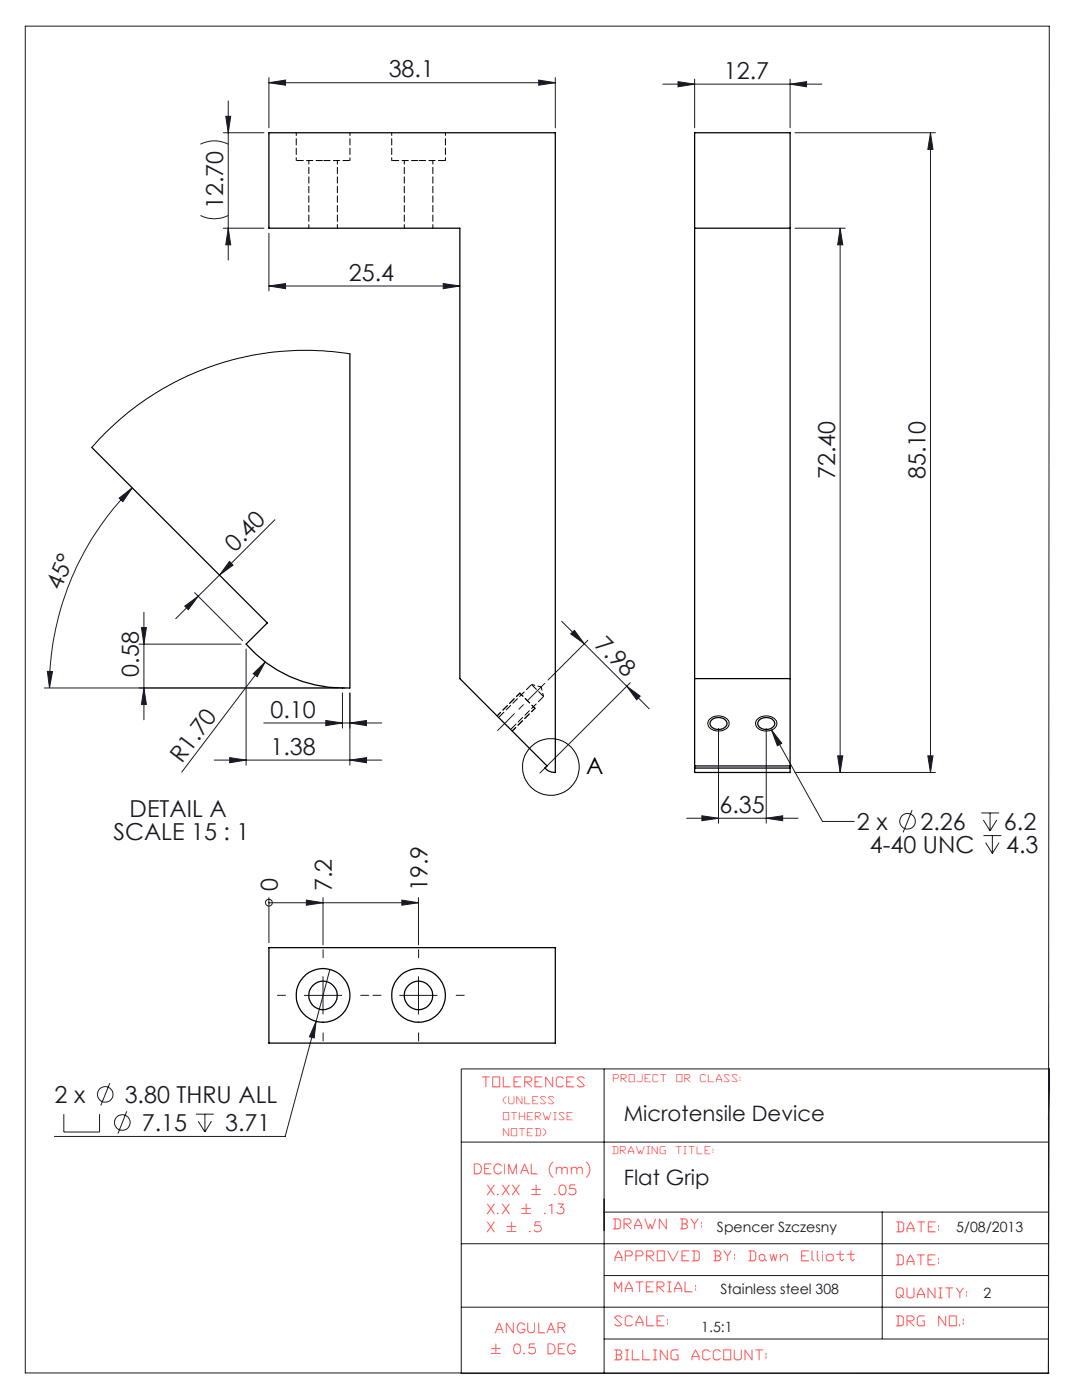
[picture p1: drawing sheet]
<svg xmlns="http://www.w3.org/2000/svg" width="216mm" height="279mm" viewBox="0 0 216 279" stroke-linecap="round" stroke-linejoin="round" font-family="sans-serif">
<g fill="none" stroke="#191924" stroke-width=".2">
<path d="M53.7 15.5v10M53.7 16.5h57.1M53.7 16.5l3.3-.5v1zM107.5 16l3.3 .5-3.3 .5zM110.8 15.5v10M132.3 16.8h31.7M135.3 16.3l3.3 .5-3.3 .5zM138.6 15.8v9.7M157.7 15.8v9.7M157.7 16.8l3.2-.5v1zM40 28.8a6.1 6.1 0 0 1 5.5 0M44.6 26.5h8.1"/>
<path d="M45 23.2h1l-.5 3.3zM45.5 20.1v31.8M158.6 26.5h28.1M185.7 26.5l.5 3.3h-1.1zM185.7 26.5v127.7M40 43a6.1 6.1 0 0 0 5.5 0M44.6 45.5h8.1M45.5 45.5l.5 3.4h-1zM53.7 46.5v11.6M53.7 57.1h38.1M53.7 57.1l3.3-.5v1zM88.4 56.6l3.4 .5-3.4 .5z"/>
<path d="M158.6 45.5h10.1M167.6 45.5l.6 3.4h-1.1zM167.6 45.5v108.7M23.8 99.4l2.6-2-1.9 2.7zM26.4 97.4a56.3 56.3 0 0 0-16.5 39.9M38.8 118.3l9.6 9.5M39.5 119l-4.4 4.5M43.8 114.8l-4.3 4.2M45.8 112l.7 .8-2.7 2zM54.9 103.7l-11.1 11.1M8.9 137.3h59.9M9.5 134h1l-.6 3.3z"/>
<path d="M27.7 128.6h20.4M28.2 125.2h1l-.5 3.4zM28.7 137.3l.5 3.3h-1zM28.7 122.2v21.5M36.9 121l2.6-2-1.9 2.7zM49.1 129.5v23.2M50.5 134.4l2.4-2.3-1.6 2.9zM52.9 132.1l-16.6 22M68.3 138.3v7M69.8 138.3v14.4M112.1 124l4.5 4.5M113.9 126.5l.7-.7 2 2.7z"/>
<path d="M116.6 128.5l8.5 8.4M117.3 127.8l-7.9 7.9M125.1 136.9l4.4 4.6M125.1 136.9l2.6 2-.7 .8zM125.8 136.2l-18.1 18.1M42.8 151.7h33.4M45.8 151.2l3.3 .5-3.3 .5zM52.6 144.3h23.6M65 143.8l3.3 .5-3.3 .5zM69.8 144.3l3.3-.5v1zM69.8 151.7l3.3-.5v1zM143.4 145.4v18.9"/>
<path d="M152.9 145.4v18.9M154 145.7l2 2.6-.9 .5zM154 145.7l10.1 18.2h6.4M158.6 154.2h28.1M167.1 150.8h1.1l-.6 3.4zM185.1 150.8h1.1l-.5 3.4zM53.7 179.1v9M61.1 179.6l3.4 .6-3.4 .5zM64.5 179.1v9.5M80.2 179.6l3.3 .6-3.3 .5zM83.5 179.1v9.5M137 163.3h22.2"/>
<path d="M140.1 162.8l3.3 .5-3.3 .5zM152.9 163.3l3.3-.5v1zM182 161.7l-1.8 4.4M195.8 162.2h3.6M196.2 163.7l1.4 2.1M196.3 166.8h3.5M196.7 168.2l1.3 2.1M197.6 162.2v3.6M198 166.8v3.5M198.9 163.7l-1.3 2.1M199.4 168.2l-1.4 2.1M53.7 180.2h.1"/>
<path d="M53.7 180.2h29.8M60.7 198.6h7.5M64.5 194.9v7.5M65.8 193.5l-2.7 10.3M79.8 198.6h7.4M83.5 194.9v7.5M21.9 216.2l-1.8 4.4M63.1 203.8l-.4 3.4-1-.3zM63.1 203.8l-6.2 23h-46M92 213.4v60.7h117.2l.2-268.9h-204.4v268.8h204.4M92.1 213.3h117.2l-.1 10.1M120.5 213.4v60.7"/>
<path d="M12.7 222.4v3.5h7.2v-3.5M25.3 221.8l-1.8 4.4M39.1 222.4h3.6M39.5 223.8l1.4 2.1M40.9 222.4v3.5M42.2 223.8l-1.3 2.1M92 227.9h117.2M92 248.2h117.2M120.5 241.9h88.7M120.5 254.6h88.7M176 241.8v25.4M92 260.9h117.1"/>
<path d="M120.5 267.2h88.6"/>
<circle cx="181.1" cy="163.9" r="1.56"/>
<circle cx="53.7" cy="180.1" r=".68"/>
<circle cx="21" cy="218.4" r="1.56"/>
<circle cx="24.4" cy="224" r="1.56"/>
</g>
<g fill="none" stroke="#000" stroke-width=".2">
<path d="M141.6 143.5a2.49 2.49 0 0 1 3.9 .6 1.64 1.64 0 0 1-1.9 1.8 1.8 1.8 0 0 1-2.3-1.8zM151.2 143.4a2.5 2.5 0 0 1 3.8 .7 1.64 1.64 0 0 1-1.9 1.8 1.8 1.8 0 0 1-2.3-1.8z"/>
<circle cx="109.9" cy="153.1" r="5.7"/>
</g>
<path d="M57 198.6h-1.6M64.5 191.1v-1.6M72 198.6h1.6M76 198.6h-1.6M83.5 191.1v-1.6M91 198.6h1.6M64.5 206.1v1.6M83.5 206.1v1.6" fill="none" stroke="#191924" stroke-width=".2" stroke-dasharray="15.2 1.3 1.3 1.3"/>
<path d="M99.3 145.8l9.4-9.4" fill="none" stroke="#191924" stroke-width=".2" stroke-dasharray="15.2 1.3 1.3 1.3" stroke-dashoffset="10.5"/>
<path d="M99.2 142.9l4.5-4.6M102.2 145.9l4.5-4.6" fill="none" stroke="#000" stroke-width=".2" stroke-dasharray="1.3 .6" stroke-dashoffset=".3"/>
<path d="M106.7 141.3l-3-3" fill="none" stroke="#000" stroke-width=".2" stroke-dasharray="1.3 .6" stroke-dashoffset=".4"/>
<g fill="#191924">
<path d="M50.5 134.4l2.4-2.3-1.6 2.9z"/>
<path d="M154 145.7l2 2.6-.9 .5z"/>
<path d="M61.1 179.6l3.4 .6-3.4 .5zM80.2 179.6l3.3 .6-3.3 .5z"/>
<path d="M125.1 136.9l2.6 2-.7 .8zM113.9 126.5l.7-.7 2 2.7z"/>
<path d="M88.4 56.6l3.4 .5-3.4 .5zM53.7 57.1l3.3-.5v1zM107.5 16l3.3 .5-3.3 .5zM53.7 16.5l3.3-.5v1zM157.7 16.8l3.2-.5v1zM135.3 16.3l3.3 .5-3.3 .5zM69.8 151.7l3.3-.5v1zM45.8 151.2l3.3 .5-3.3 .5z"/>
<path d="M140.1 162.8l3.3 .5-3.3 .5zM152.9 163.3l3.3-.5v1zM63.1 203.8l-1.4 3.1 1 .3zM65 143.8l3.3 .5-3.3 .5zM69.8 144.3l3.3-.5v1z"/>
<path d="M36.9 121l2.6-2-1.9 2.7zM45.8 112l.7 .8-2.7 2z"/>
<path d="M23.8 99.4l2.6-2-1.9 2.7zM9.5 134h1l-.6 3.3z"/>
<path d="M28.7 137.3l.5 3.3h-1zM28.2 125.2h1l-.5 3.4z"/>
<path d="M45 23.2h1l-.5 3.3zM45.5 45.5l.5 3.4h-1zM185.7 26.5l.5 3.3h-1.1zM185.1 150.8h1.1l-.5 3.4zM167.6 45.5l.6 3.4h-1.1zM167.1 150.8h1.1l-.6 3.4z"/>
</g>
<g fill="none" stroke="#000" stroke-width=".25">
<path d="M53.7 26.5h57.1v127.7a2.69 2.69 0 0 1-2.1-.9l.4-.4-17.3-17.5v-89.9h-38.1zM138.6 45.5h19.1M69.8 70.6v66.7a25.9 25.9 0 0 1-20.7-8.7l4.2-4.3-35-35M138.6 135.4h19.1M138.6 153.3v.9h19.1v-.9M138.6 153.3v-126.8h19.1v126.8M138.6 152.9h19.1M138.6 153.3h19.1M142 143.7a1.96 1.96 0 0 1 3.1 .6 1.68 1.68 0 0 1-2.5 1.2 1.06 1.06 0 0 1-.6-1.8zM151.5 143.7a1.96 1.96 0 0 1 3.1 .6 1.68 1.68 0 0 1-2.5 1.2 1.06 1.06 0 0 1-.6-1.8zM53.7 189.1h57.1v19.1h-57.1z"/>
<circle cx="64.5" cy="198.7" r="2.84"/>
<circle cx="64.5" cy="198.7" r="5.4"/>
<circle cx="83.5" cy="198.7" r="2.84"/>
<circle cx="83.5" cy="198.7" r="5.4"/>
</g>
<path d="M59.1 32h5.4M64.5 32h5.3M78.2 32h5.3M83.5 32h5.4M108.5 139l-2.4-2.4" fill="none" stroke="#000" stroke-width=".2" stroke-dasharray="1.3 .6" stroke-dashoffset="-.1"/>
<path d="M106.1 136.6l-6.6 6.6M101.9 145.6l6.6-6.6" fill="none" stroke="#000" stroke-width=".2" stroke-dasharray="1.3 .6" stroke-dashoffset="-.2"/>
<path d="M61.6 32v13.5M80.7 32v13.5M67.3 45.5v-13.5M86.4 45.5v-13.5M108 137.1l-1.9-.5M108.5 139l-.5-1.9" fill="none" stroke="#000" stroke-width=".2" stroke-dasharray="1.3 .6" stroke-dashoffset=".6"/>
<path d="M59.1 26.5v5.5M69.8 32v-5.5M78.2 26.5v5.5M88.9 32v-5.5" fill="none" stroke="#000" stroke-width=".2" stroke-dasharray="1.3 .6" stroke-dashoffset=".7"/>
<path d="M69.8 70.6a56.5 56.5 0 0 0-51.5 18.7" fill="none" stroke="#000" stroke-width=".2"/>
<g font-size="4.7" fill="#191924">
<text x="77.6" y="15.5">38.1</text>
<text x="144.4" y="15.8">12.7</text>
<text x="44.5" y="41.7" transform="rotate(-90 44.5 41.7)">12.70</text>
<text x="69.6" y="56.1">25.4</text>
<text x="166.7" y="95.6" transform="rotate(-90 166.7 95.6)">72.40</text>
<text x="184.7" y="95.6" transform="rotate(-90 184.7 95.6)">85.10</text>
<text x="46.8" y="110.3" transform="rotate(-45 46.8 110.3)">0.40</text>
<text x="12.1" y="117.9" transform="rotate(-67 12.1 117.9)">45°</text>
<text x="118.5" y="129" transform="rotate(45 118.5 129)">7.98</text>
<text x="27.7" y="135" transform="rotate(-90 27.7 135)">0.58</text>
<text x="54" y="143.3">0.10</text>
<text x="36.3" y="152.4" transform="rotate(-53 36.3 152.4)">R1.70</text>
<text x="54" y="150.7">1.38</text>
<text x="22.6" y="167.7">SCALE 15 : 1</text>
<text x="25.9" y="163.1">DETAIL A</text>
<text x="143.6" y="162.3">6.35</text>
<text x="171" y="165.7">2 x</text>
<text x="183.7" y="165.7">2.26</text>
<text x="200.3" y="165.7">6.2</text>
<text x="173.6" y="170.2">4-40 UNC</text>
<text x="200.8" y="170.2">4.3</text>
<text x="55.4" y="177.8" transform="rotate(-90 55.4 177.8)">0</text>
<text x="66.2" y="177.8" transform="rotate(-90 66.2 177.8)">7.2</text>
<text x="85.3" y="177.8" transform="rotate(-90 85.3 177.8)">19.9</text>
<text x="10.9" y="220.1">2 x</text>
<text x="24.9" y="220.1">3.80 THRU ALL</text>
<text x="28.3" y="225.7">7.15</text>
<text x="44.9" y="225.7">3.71</text>
</g>
<text font-size="4.7" x="117" y="154.4">A</text>
<g font-size="4.2" fill="#191924">
<text x="124.5" y="223.8">Microtensile Device</text>
<text x="124.5" y="236.5">Flat Grip</text>
</g>
<g font-size="2.8" fill="#f00">
<text x="96.3" y="216.9">TOLERENCES</text>
<text x="94.7" y="234.3">DECIMAL (mm)</text>
<text x="97.3" y="238.6">X.XX ± .05</text>
<text x="97.3" y="245.8">X ± .5</text>
<text x="97.3" y="242.3">X.X ± .13</text>
<text x="122.4" y="245.2">DRAWN</text>
<text x="135.8" y="245.2">BY:</text>
<text x="178.9" y="245.9">DATE:</text>
<text x="122.7" y="251.8">APPROVED</text>
<text x="142.4" y="251.8">BY:</text>
<text x="149.4" y="251.8">Dawn</text>
<text x="160" y="251.8">Elliott</text>
<text x="122.7" y="257.9">MATERIAL:</text>
<text x="178.9" y="252.5">DATE:</text>
<text x="178.9" y="258.9">QUANITY:</text>
<text x="98.9" y="266">ANGULAR</text>
<text x="122.7" y="264.7">SCALE:</text>
<text x="178.9" y="264.7">DRG</text>
<text x="187.3" y="264.7">NO.:</text>
<text x="98" y="270.3">± 0.5 DEG</text>
<text x="122.7" y="271.4">BILLING</text>
<text x="138.1" y="271.4">ACCOUNT:</text>
</g>
<g font-size="2.8" fill="#191924">
<text x="143.1" y="246">Spencer Szczesny</text>
<text x="190.8" y="246">5/08/2013</text>
<text x="143.7" y="258.3">Stainless steel 308</text>
<text x="196.2" y="259">2</text>
<text x="139.9" y="265.8">1.5:1</text>
</g>
<g font-size="2.1" fill="#f00">
<text x="122.4" y="216">PROJECT</text>
<text x="135" y="216">OR</text>
<text x="139.8" y="216">CLASS:</text>
<text x="100.5" y="220.3">(UNLESS</text>
<text x="100.5" y="223.5">OTHERWISE</text>
<text x="100.5" y="226.7">NOTED)</text>
<text x="122.3" y="230.3">DRAWING</text>
<text x="134.9" y="230.3">TITLE:</text>
</g>
</svg>
